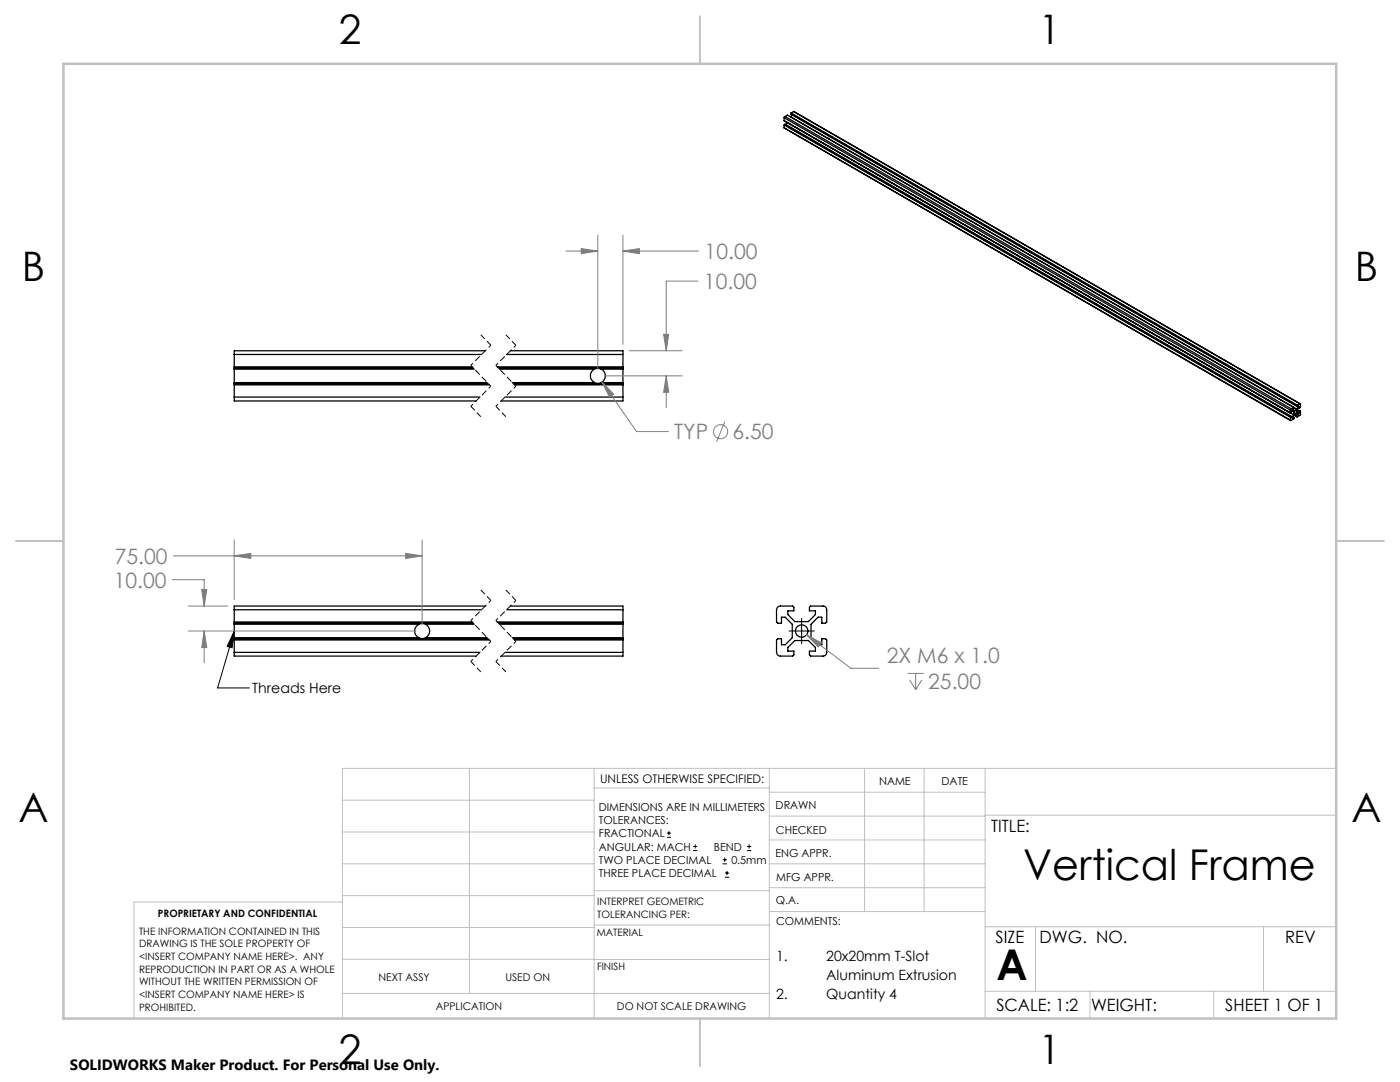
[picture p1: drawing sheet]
<svg xmlns="http://www.w3.org/2000/svg" width="279mm" height="216mm" viewBox="0 0 279 216" stroke-linecap="round" stroke-linejoin="round" font-family="sans-serif">
<g fill="none" stroke="#000" stroke-width=".25">
<path d="M156.5 25.5l101.1 58.4M156.5 23.5l101 58.3M156.5 24.1l101.1 58.3M156.5 23.5v.6M156.5 24.9v.6M156.5 24.1h.1M156.5 24.9l101 58.4M156.5 25.5l101 58.3M156.6 24.8l-.1 .1M156.6 24.8l101 58.3M156.6 24.8h.1l101 58.3M156.7 23.2l-.2 .3"/>
<path d="M156.7 23.2l101 58.4M156.7 23.2l.5-.2 101.6 58.6M157.1 24.4h.1M157.1 24.4l-.2 .5M157.8 23.3h.1M157.8 22.6l101 58.4M157.8 22.6v.2l101 58.3M157.9 22.5l-.1 .1M157.9 22.5l101 58.4M158 22.9l-.2 .4M158.4 22.3l101.1 58.3M158.4 22.3l-.5 .2"/>
<path d="M158.4 22.3l101 58.3M165.2 27.6l.3 .2M46.7 79.2v.8h48.3M46.7 73.2h47.5M46.7 70.7h49.4M46.7 73.4h47.8M46.7 76.8h50.9M46.7 79.2h49.1M46.7 76.6h50.7M46.7 73.7h48M46.7 76.3h50.5M46.7 70.7v8.5"/>
<path d="M96.8 70h-50.1v.7M99.2 73.2h25.1M99.4 73.4h24.9M99.7 73.7h18.9M100.8 79.2h23.5M101.1 70.7h23.2M101.8 70h22.5v.7M102.2 76.3h16.4M102.4 76.6h21.9M102.7 76.8h21.6M118.6 73.7l.6-.2 .8 .2M118.6 76.3l.6 .2 .8-.2"/>
<path d="M118.6 73.7a1.51 1.51 0 0 0 0 2.6M120 73.7a1.48 1.48 0 0 1 .8 1.3 1.48 1.48 0 0 1-.8 1.3M120 73.7h4.3M120 76.3h4.3M124.3 79.2v.8h-24.3M124.3 70.7v8.5M257 82.1l.3 .2M257 82.1h.1M257.3 82.3h.1M257.3 82.3l.9 .5M257.5 81.8v.6M257.5 83.3v.5"/>
<path d="M257.5 82.4h.1M257.6 83.1l-.1 .2M257.6 82.4l.1-.3h.5v.7M257.7 81.6l-.2 .2M257.7 81.6l.5-.3-.2 .5 .3 .2 .5-.4M257.7 83.1h-.1M257.7 83.1v.3l.2-.1M257.7 83.2l.2 .1M258 83.3l.2 .1M258.2 82.8l-.3 .5M258.2 83.4v.2l-.6 .3-.1-.1M258.3 82.8l-.3 .7 .2-.1"/>
<path d="M258.3 82.8l.5-.3 .3 .2v.2M258.3 82.8l.5 .3M258.3 82.8l.6 .4M258.4 82.7l.4 .3M258.4 82l.2-.1a.33 .33 0 0 1 .1 .4 .33 .33 0 0 1-.4 .2zM258.7 82.6l.4 .3M258.8 83.1l.1 .1M258.8 81v.1M258.8 83v.1M258.8 81.1l.3-.1v.1M258.9 80.9l-.1 .1M258.9 81.7v.6l.4 .1"/>
<path d="M258.9 81.9l.4 .2M258.9 81.7l.6 .4M258.9 82.2l.4 .2M258.9 81.1h.2M259.1 82.9l-.3 .1M259.1 81.1l-.3 .5M259.2 81.3l.1 .1M259.3 81.4v-.3l-.4 .6M259.3 82.1v.3M259.4 80.6h.1v.6l-.2 .2M259.4 80.6l-.5 .3M259.5 82.1v.7l-.6 .4"/>
<path d="M259.5 82.1h-.2M46.7 130.2v.7h48.3M46.7 121.7v8.5M46.7 127.7h50.9M46.7 130.2h49.1M46.7 127.5h50.7M46.7 124.4h47.8M46.7 124.1h47.5M46.7 121.7h49.4M46.7 127.2h36.9M46.7 124.6h36.9M83.6 127.2l.5 .2 .8-.2"/>
<path d="M83.6 124.6l.5-.2 .8 .2M83.6 124.6a1.48 1.48 0 0 0-.8 1.3 1.48 1.48 0 0 0 .8 1.3M84.9 124.6a1.48 1.48 0 0 1 .9 1.3 1.48 1.48 0 0 1-.9 1.3M84.9 127.2h12.3M84.9 124.6h9.8M96.8 120.9h-50.1v.8M99.2 124.1h25.1M99.4 124.4h24.9M99.7 124.6h24.6M100.8 130.2h23.5M101.1 121.7h23.2M101.8 120.9h22.5v.8"/>
<path d="M102.2 127.2h22.1M102.4 127.5h21.9M102.7 127.7h21.6M124.3 130.2v.7h-24.3M124.3 121.7v8.5M155.2 121.1l.4-.2h2.6l.2 .3v.7h-1.2v.7l1.4 1.4h2.7l1.4-1.4v-.7h-1.2v-.7l.3-.3h2.5a.72 .72 0 0 1 .7 .8v2.4l-.3 .3h-.7v-1.2h-.7l-1.4 1.4v2.6l1.4 1.5h.7v-1.2h.7l.3 .2v2.5a.72 .72 0 0 1-.7 .7h-2.5l-.3-.2v-.8h1.2v-.7l-1.4-1.4h-2.7l-1.4 1.4v.7h1.2v.8l-.2 .2h-2.4a.78 .78 0 0 1-.8-.7v-2.5l.2-.2h.8v1.2h.7l1.4-1.5v-2.6l-1.4-1.4h-.7v1.2h-.8l-.2-.3v-2.4z"/>
<circle cx="160" cy="125.9" r="1.26"/>
</g>
<g fill="none" stroke="#808080" stroke-width=".2">
<path d="M113 50.1h6.3M116 49.6l3.3 .5-3.3 .5zM119.3 46.9v26.8M124.3 50.1l3.3-.5v1zM124.3 46.9v21.8M124.3 50.1h15.1M139.3 56.1h-6.3v13.9M120.2 76.2l2.3 2.5-.9 .5zM120.2 76.2l6.8 9.9h6.4M120.6 75h15.5M125.6 70h10.5M132.4 66.7h1.1l-.5 3.3z"/>
<path d="M133 75l.5 3.3h-1.1zM133 75v6.4M144.6 84.1l-1.6 4.1M34.4 115.7h6.3v5.2M34.6 110.9h49.6M40.3 117.6h1l-.6 3.3zM46.7 107.7v12M46.7 110.9l3.4-.5v1zM81 110.4l3.2 .5-3.2 .5zM84.2 107.7v16.9M37.6 120.9h7.9M37.6 125.9h45.4"/>
<path d="M40.7 125.9v6.4M40.7 125.9l.6 3.3h-1zM161 126.7l2.9 1.6-.6 .8zM161 126.7l8.8 6.6h5.6M181.2 134.4h3.2M181.5 135.7l1.2 1.9M182.7 134.4v3.2M184 135.7l-1.3 1.9"/>
<circle cx="143.8" cy="86.1" r="1.42"/>
</g>
<g fill="none" stroke="#000" stroke-width=".2">
<path d="M46.7 125.9l-.4 3.4-1-.3zM46.7 125.9l-3.3 11.4h6.4M157.5 125.9h5M160 123.4v5M133.1 167.1h.8M133.1 166.2h.8M133.5 165.8v.9M138.3 169.7h.8M138.3 168.9h.8M138.7 168.5v.8M144.2 172.4h.9M144.2 171.6h.9"/>
<path d="M144.6 171.1v.9M144.7 175h.8M144.7 174.2h.8M145.1 173.8v.8M149.1 169.7h.8M149.1 168.9h.8M149.5 168.5v.8"/>
</g>
<path d="M96 66.8l2 2.1M101 66.8l2 2.1M94 81.1l2 2.1M99 81.1l2 2.1M96 117.7l2 2.1M101 117.7l2 2.1M94 132l2 2.1M99 132l2 2.1" fill="none" stroke="#000" stroke-width=".2" stroke-dasharray="1.3 .6" stroke-dashoffset=".1" stroke-linecap="butt"/>
<path d="M98 68.9l-4 4M98 77.1l-4 4M103 68.9l-4 4M103 77.1l-4 4M98 119.8l-4 4M103 119.8l-4 4M98 128l-4 4M103 128l-4 4" fill="none" stroke="#000" stroke-width=".2" stroke-dasharray="1.3 .6" stroke-dashoffset=".7" stroke-linecap="butt"/>
<path d="M94 72.9l4 4.2M99 72.9l4 4.2M94 123.8l4 4.2M99 123.8l4 4.2" fill="none" stroke="#000" stroke-width=".2" stroke-dasharray="1.3 .6" stroke-dashoffset=".6" stroke-linecap="butt"/>
<g fill="none" stroke="#c0c0c0" stroke-width=".2">
<path d="M68.3 159.7h50.3M93.7 153.3v44.9M118.6 153.3v49.9M118.6 157.2h34.9M153.5 153.3v49.9M153.5 158.1h43.1M172.5 153.3v28.6M184.4 153.3v28.6M196.6 153.3v49.9M266.7 153.3h-198.4v49.9M68.3 178.7h50.3M68.3 172.4h50.3"/>
<path d="M68.3 166h50.3M68.3 180h-41.6v23.2M118.6 177.7h35M153.5 167.6h43.1M153.5 162.8h43.1M153.5 172.4h43.1M153.5 177.1h43.1M196.6 162.7h70.1M68.3 198.2h85.2M68.3 191.4l85.2 .1M68.3 185.1h50.3M118.6 184.6h35"/>
<path d="M153.6 181.9h43M196.6 197.8h70.1M196.6 184.9h70.1M206.7 184.9v12.9M217.5 197.8v5.4M242.2 197.8v5.4M252.2 184.9v12.9"/>
</g>
<path d="M139.7 3.2v9.5M3.1 107.9h9.6M266.7 107.9h9.5M139.7 203.2v9.6" fill="none" stroke="#c0c0c0" stroke-width=".25"/>
<path d="M12.7 12.7h254v190.5h-254z" fill="none" stroke="#c0c0c0" stroke-width=".5"/>
<path d="M46.7 125.9l-.4 3.4-1-.3z" fill="#000"/>
<path d="M132.4 66.7h1.1l-.5 3.3zM133 75l.5 3.3h-1.1zM124.3 50.1l3.3-.5v1zM116 49.6l3.3 .5-3.3 .5zM120.2 76.2l1.4 3 .9-.5zM46.7 110.9l3.4-.5v1zM81 110.4l3.2 .5-3.2 .5zM40.3 117.6h1l-.6 3.3zM40.7 125.9l.6 3.3h-1zM161 126.7l2.3 2.4 .6-.8z" fill="#808080"/>
<g font-size="8.5">
<text x="204.2" y="175.5">Vertical Frame</text>
<text x="198.9" y="195.5">A</text>
</g>
<g font-size="8.1">
<text x="67.6" y="8.9">2</text>
<text x="207.3" y="8.9">1</text>
<text x="4.4" y="56.2">B</text>
<text x="270.4" y="56.2">B</text>
<text x="3.7" y="164.1">A</text>
<text x="269.7" y="164.1">A</text>
<text x="67.6" y="212.4">2</text>
<text x="207.3" y="212.4">1</text>
</g>
<g font-size="4.2" fill="#808080">
<text x="140.6" y="51.7">10.00</text>
<text x="140.5" y="57.7">10.00</text>
<text x="134.6" y="87.7">TYP</text>
<text x="146.2" y="87.7">6.50</text>
<text x="22.9" y="112.5">75.00</text>
<text x="22.7" y="117.2">10.00</text>
<text x="177" y="132.4">2X M6 x 1.0</text>
<text x="185.2" y="137.4">25.00</text>
</g>
<g font-size="3.4">
<text x="197.8" y="166">TITLE:</text>
<text x="198.7" y="188.1">SIZE</text>
<text x="207.5" y="188.1">DWG. NO.</text>
<text x="256.5" y="188.2">REV</text>
<text x="198.8" y="201.7">SCALE: 1:2</text>
<text x="217.7" y="201.8">WEIGHT:</text>
<text x="244.5" y="201.7">SHEET 1 OF 1</text>
</g>
<text font-size="3" x="14" y="213.5">SOLIDWORKS Maker Product. For Personal Use Only.</text>
<g font-size="2.8">
<text x="50.3" y="138.3">Threads Here</text>
<text x="154.9" y="191.8">1.</text>
<text x="164.9" y="191.8">20x20mm T-Slot</text>
<text x="164.9" y="195.6">Aluminum Extrusion</text>
<text x="154.9" y="199.4">2.</text>
<text x="164.9" y="199.4">Quantity 4</text>
</g>
<text font-size="2.4" x="119.8" y="156.2">UNLESS OTHERWISE SPECIFIED:</text>
<g font-size="2.2">
<text x="119.5" y="161.8">DIMENSIONS ARE IN MILLIMETERS</text>
<text x="154.8" y="161.4">DRAWN</text>
<text x="175.4" y="156.6">NAME</text>
<text x="187.9" y="156.7">DATE</text>
<text x="119.5" y="164.4">TOLERANCES:</text>
<text x="119.5" y="167.1">FRACTIONAL</text>
<text x="154.9" y="166.3">CHECKED</text>
<text x="119.5" y="169.7">ANGULAR: MACH</text>
<text x="119.5" y="172.4">TWO PLACE DECIMAL</text>
<text x="142.5" y="169.7">BEND</text>
<text x="146" y="172.4">0.5mm</text>
<text x="154.8" y="171">ENG APPR.</text>
<text x="119.5" y="175">THREE PLACE DECIMAL</text>
<text x="154.9" y="175.7">MFG APPR.</text>
<text x="154.9" y="180.4">Q.A.</text>
<text x="154.9" y="184.6">COMMENTS:</text>
</g>
<g font-size="2.1">
<text x="75.5" y="195.7">NEXT ASSY</text>
<text x="100.9" y="195.7">USED ON</text>
<text x="86.9" y="201.5">APPLICATION</text>
<text x="123.1" y="201.6">DO NOT SCALE DRAWING</text>
</g>
<g font-size="2">
<text x="31.5" y="182.9">PROPRIETARY AND CONFIDENTIAL</text>
<text x="119.2" y="180.6">INTERPRET GEOMETRIC</text>
<text x="119.2" y="183.1">TOLERANCING PER:</text>
<text x="27.8" y="186.5">THE INFORMATION CONTAINED IN THIS</text>
<text x="27.8" y="189">DRAWING IS THE SOLE PROPERTY OF</text>
<text x="27.8" y="191.6">&lt;INSERT COMPANY NAME HERE&gt;. ANY</text>
<text x="119.1" y="186.7">MATERIAL</text>
<text x="27.8" y="194.1">REPRODUCTION IN PART OR AS A WHOLE</text>
<text x="27.8" y="196.6">WITHOUT THE WRITTEN PERMISSION OF</text>
<text x="119.1" y="193.5">FINISH</text>
<text x="27.8" y="199.1">&lt;INSERT COMPANY NAME HERE&gt; IS</text>
<text x="27.8" y="201.7">PROHIBITED.</text>
</g>
</svg>
